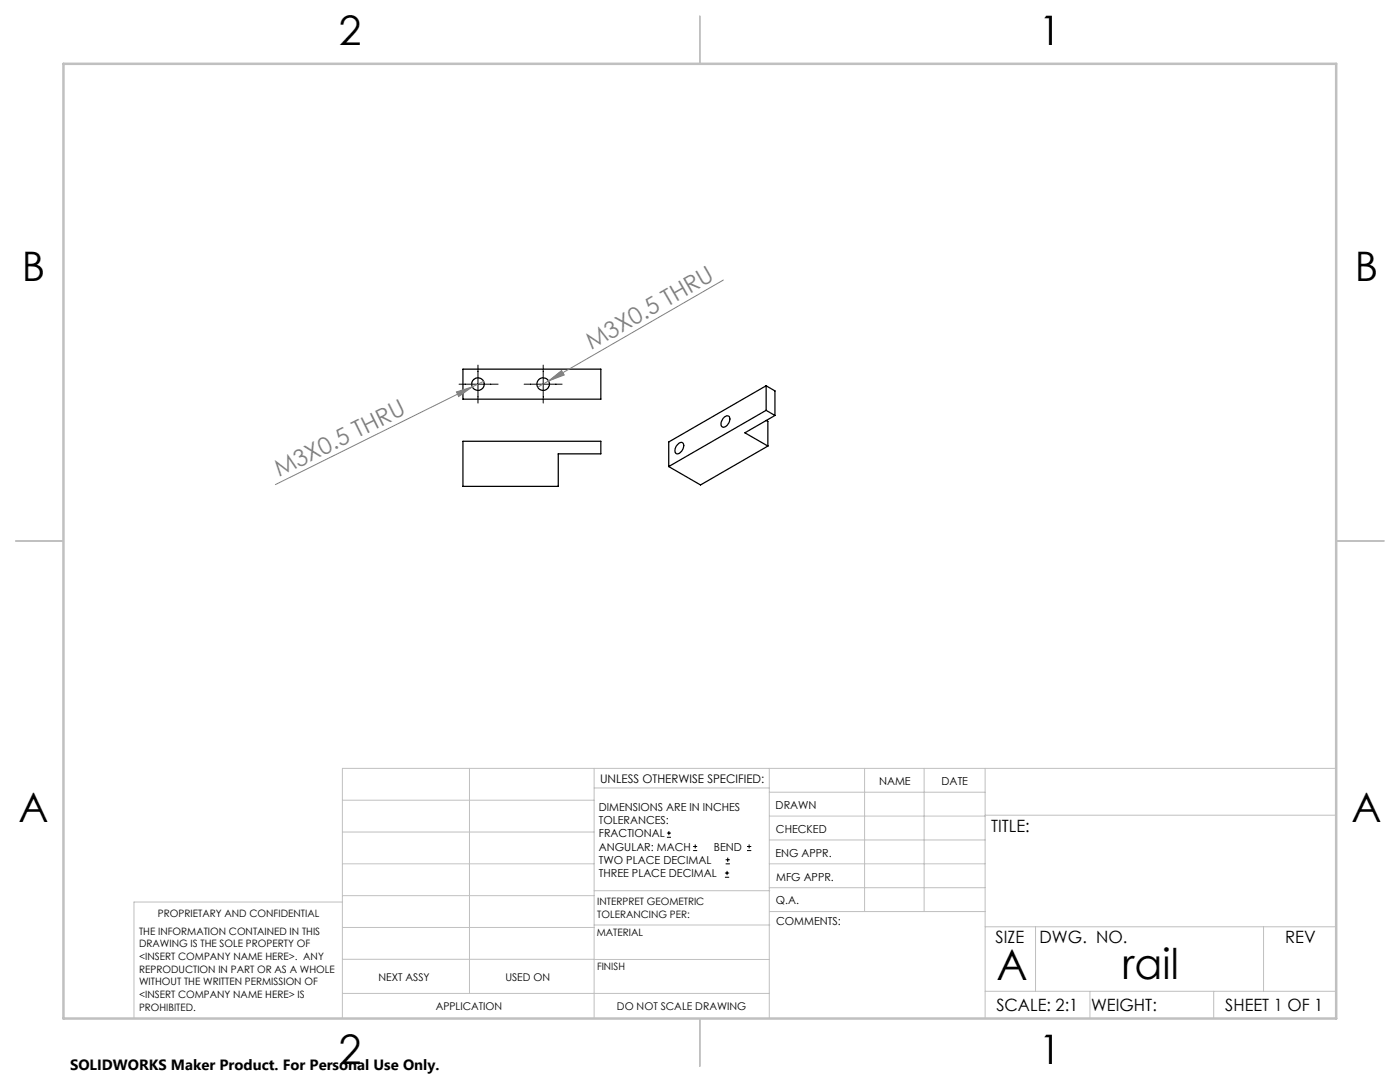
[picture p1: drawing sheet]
<svg xmlns="http://www.w3.org/2000/svg" width="279mm" height="216mm" viewBox="0 0 279 216" stroke-linecap="round" stroke-linejoin="round" font-family="sans-serif">
<g fill="none" stroke="#000" stroke-width=".25">
<path d="M92.4 73.7h27.5v6h-27.5zM152.9 77v4.9M152.9 77l-19.4 11.2v4.9M152.9 77l1.8 1v4.9M92.4 88.1h27.5v2.5h-8.5v6.4h-19zM135.1 88.9l.2-.2a.65 .65 0 0 1 .9-.4 .65 .65 0 0 1 .2 1 1.2 1.2 0 0 1-1.6 1.1l-.1-.8zM144.6 83.2a.65 .65 0 0 1 .9-.1 .65 .65 0 0 1 .1 .9 1.3 1.3 0 0 1-1.5 1.2 1.48 1.48 0 0 1 .5-2zM152.9 81.9l-19.4 11.2M152.9 81.9l1.8 1M152.9 83.9l.3 .2v4.9M153.2 89l-13.4 7.8-6.3-3.7M154.7 82.9l-6 3.5 4.5 2.6"/>
<circle cx="95.4" cy="76.6" r="1.26"/>
<circle cx="108.4" cy="76.6" r="1.26"/>
</g>
<g fill="none" stroke="#000" stroke-width=".2">
<path d="M91.6 76.7h7.8M95.4 72.8v7.6M104.6 76.7h7.6M108.4 72.8v7.6M133.1 167.1h.8M133.1 166.2h.8M133.5 165.8v.9M138.3 169.7h.8M138.3 168.9h.8M138.7 168.5v.8M144.7 175h.8M144.7 174.2h.8"/>
<path d="M144.8 172.4h.9M144.8 171.6h.9M145.1 173.8v.8M145.2 171.1v.9M149.1 169.7h.8M149.1 168.9h.8M149.5 168.5v.8"/>
</g>
<path d="M144.4 55.9l-34.9 20.1M91.1 78.2l3.2-1-2.8 1.9zM94.3 77.2l-39.3 19.5M96.5 76.1l-2.2 1.1M109.5 76l2.6-2.1 .5 .9zM109.5 76l-2.2 1.3" fill="none" stroke="#808080" stroke-width=".2"/>
<g fill="none" stroke="#c0c0c0" stroke-width=".2">
<path d="M68.3 159.7h50.3M93.7 153.3v44.9M118.6 153.3v49.9M118.6 157.2h34.9M153.5 153.3v49.9M153.5 158.1h43.1M172.5 153.3v28.6M184.4 153.3v28.6M196.6 153.3v49.9M266.7 153.3h-198.4v49.9M68.3 178.7h50.3M68.3 172.4h50.3"/>
<path d="M68.3 166h50.3M68.3 180h-41.6v23.2M118.6 177.7h35M153.5 167.6h43.1M153.5 162.8h43.1M153.5 172.4h43.1M153.5 177.1h43.1M196.6 162.7h70.1M68.3 198.2h85.2M68.3 191.4l85.2 .1M68.3 185.1h50.3M118.6 184.6h35"/>
<path d="M153.6 181.9h43M196.6 197.8h70.1M196.6 184.9h70.1M206.7 184.9v12.9M217.5 197.8v5.4M242.2 197.8v5.4M252.2 184.9v12.9"/>
</g>
<path d="M139.7 3.2v9.5M3.1 107.9h9.6M266.7 107.9h9.5M139.7 203.2v9.6" fill="none" stroke="#c0c0c0" stroke-width=".25"/>
<path d="M12.7 12.7h254v190.5h-254z" fill="none" stroke="#c0c0c0" stroke-width=".5"/>
<g fill="#808080">
<path d="M91.1 78.2l3.2-1-2.8 1.9z"/>
<path d="M109.5 76l2.6-2.1 .5 .9z"/>
</g>
<g font-size="8.5">
<text x="198.9" y="195.5">A</text>
<text x="224" y="195.4">rail</text>
</g>
<g font-size="8.1">
<text x="67.6" y="8.9">2</text>
<text x="207.3" y="8.9">1</text>
<text x="4.4" y="56.1">B</text>
<text x="270.4" y="56.1">B</text>
<text x="3.7" y="164.1">A</text>
<text x="269.7" y="164.1">A</text>
<text x="67.6" y="212.4">2</text>
<text x="207.3" y="212.4">1</text>
</g>
<g font-size="4.7" fill="#808080">
<text x="118.1" y="69.9" transform="rotate(-30 118.1 69.9)">M3X0.5 THRU</text>
<text x="55.7" y="95.2" transform="rotate(-26 55.7 95.2)">M3X0.5 THRU</text>
</g>
<g font-size="3.4">
<text x="197.8" y="166">TITLE:</text>
<text x="198.7" y="188.1">SIZE</text>
<text x="207.5" y="188.1">DWG. NO.</text>
<text x="256.5" y="188.2">REV</text>
<text x="198.8" y="201.7">SCALE: 2:1</text>
<text x="217.7" y="201.8">WEIGHT:</text>
<text x="244.5" y="201.7">SHEET 1 OF 1</text>
</g>
<text font-size="3" x="14" y="213.5">SOLIDWORKS Maker Product. For Personal Use Only.</text>
<text font-size="2.4" x="119.8" y="156.2">UNLESS OTHERWISE SPECIFIED:</text>
<g font-size="2.2">
<text x="119.5" y="161.8">DIMENSIONS ARE IN INCHES</text>
<text x="154.8" y="161.4">DRAWN</text>
<text x="175.4" y="156.6">NAME</text>
<text x="187.9" y="156.7">DATE</text>
<text x="119.5" y="164.4">TOLERANCES:</text>
<text x="119.5" y="167.1">FRACTIONAL</text>
<text x="154.9" y="166.3">CHECKED</text>
<text x="119.5" y="169.7">ANGULAR: MACH</text>
<text x="119.5" y="172.4">TWO PLACE DECIMAL</text>
<text x="142.5" y="169.7">BEND</text>
<text x="154.8" y="170.9">ENG APPR.</text>
<text x="119.5" y="175">THREE PLACE DECIMAL</text>
<text x="154.9" y="175.7">MFG APPR.</text>
<text x="154.9" y="180.4">Q.A.</text>
<text x="154.9" y="184.6">COMMENTS:</text>
</g>
<g font-size="2.1">
<text x="75.5" y="195.7">NEXT ASSY</text>
<text x="100.9" y="195.7">USED ON</text>
<text x="86.9" y="201.5">APPLICATION</text>
<text x="123.1" y="201.6">DO NOT SCALE DRAWING</text>
</g>
<g font-size="2">
<text x="31.5" y="182.9">PROPRIETARY AND CONFIDENTIAL</text>
<text x="119.2" y="180.6">INTERPRET GEOMETRIC</text>
<text x="119.2" y="183.1">TOLERANCING PER:</text>
<text x="27.8" y="186.5">THE INFORMATION CONTAINED IN THIS</text>
<text x="27.8" y="189">DRAWING IS THE SOLE PROPERTY OF</text>
<text x="27.8" y="191.6">&lt;INSERT COMPANY NAME HERE&gt;. ANY</text>
<text x="119.1" y="186.7">MATERIAL</text>
<text x="27.8" y="194.1">REPRODUCTION IN PART OR AS A WHOLE</text>
<text x="27.8" y="196.6">WITHOUT THE WRITTEN PERMISSION OF</text>
<text x="119.1" y="193.5">FINISH</text>
<text x="27.8" y="199.1">&lt;INSERT COMPANY NAME HERE&gt; IS</text>
<text x="27.8" y="201.7">PROHIBITED.</text>
</g>
</svg>
